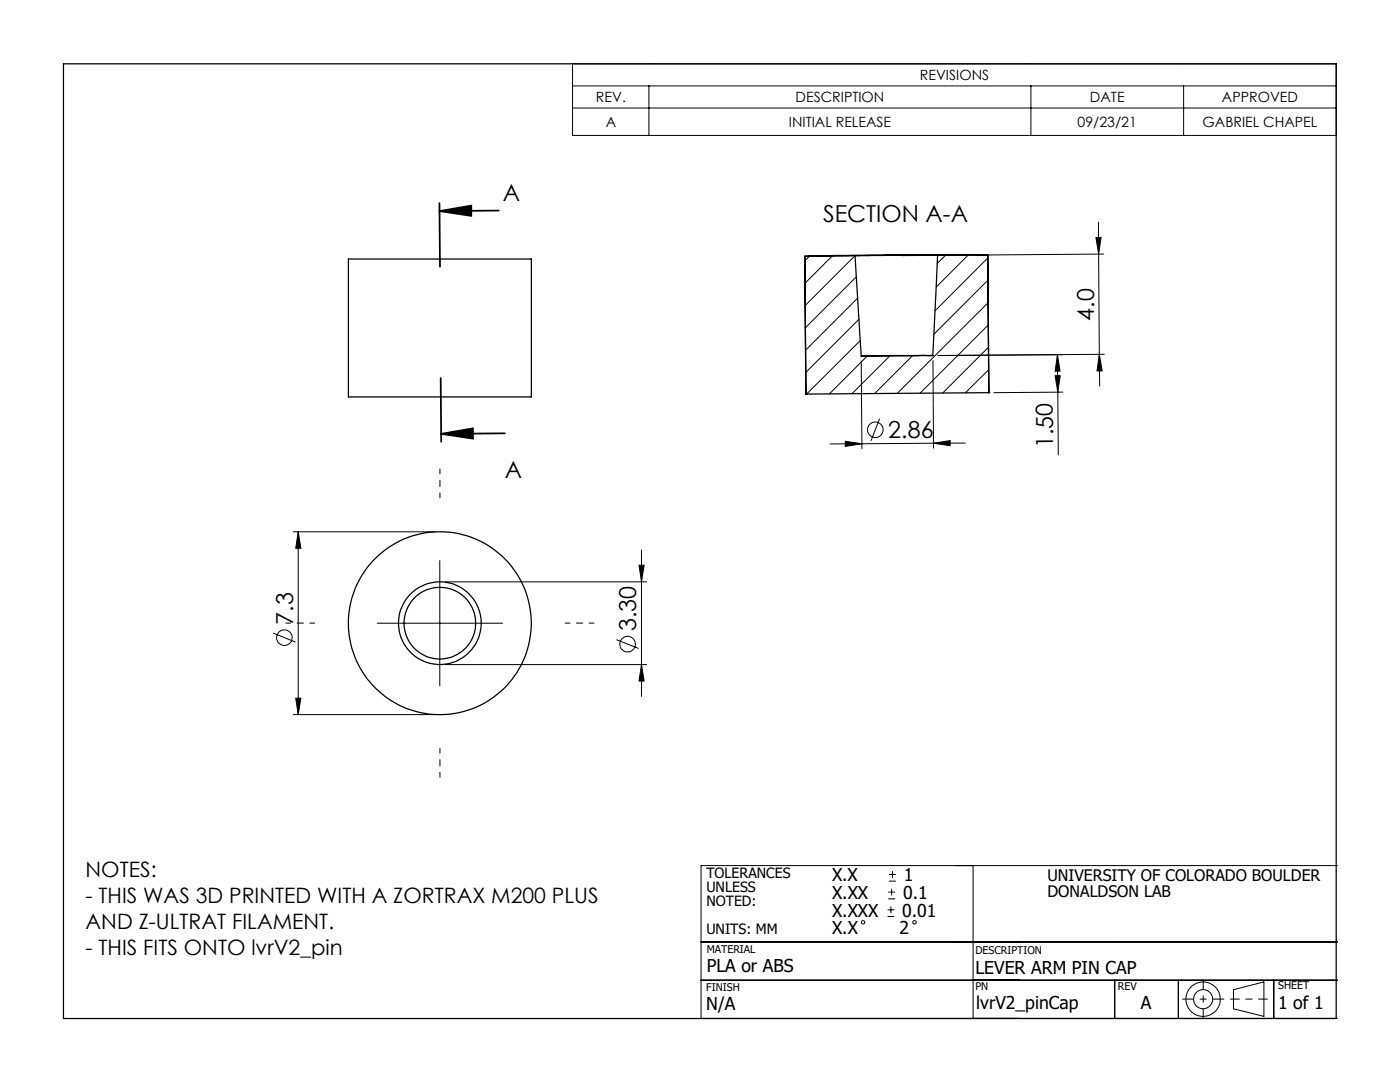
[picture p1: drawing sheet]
<svg xmlns="http://www.w3.org/2000/svg" width="279mm" height="216mm" viewBox="0 0 279 216" stroke-linecap="round" stroke-linejoin="round" font-family="sans-serif">
<g fill="none" stroke="#000" stroke-width=".2">
<path d="M114.3 12.7h152.4v14.3h-152.4zM114.3 17.1h152.4M129.5 17.1v9.9M205.7 17.1v9.9M236.2 17.1v9.9M114.3 21.6h152.4M161.5 51.1l-.9 .9M166.1 51.1l-5.4 5.4M170.6 51l-9.9 10M170.9 55.2l-10.2 10.2M171.2 59.5l-10.4 10.4M188.7 50.9l-1.7 1.7"/>
<path d="M193.2 50.9l-6.4 6.4M197.1 51.5l-10.5 10.5M197.2 55.9l-10.8 10.8M218.7 47.4h1l-.4 3.3zM219.2 44.3l.1 6.4M219.3 50.7l.1 20M220.3 50.7l-40.4 .3M171.4 63.7l-10.6 10.6M171.7 67.9l-10.7 10.7M171.9 72l.1 17.5M173.1 71l-7.6 7.6M177.6 71l-7.6 7.6"/>
<path d="M182.1 71l-7.5 7.5M186.2 71.9l.1 17.5M197.2 60.4l-18.1 18.1M197.2 64.8l-13.6 13.7M197.3 69.3l-9.2 9.1M197.3 73.8l-4.6 4.6M197.3 78.2l-.1 .2M210.6 75h1l-.5 3.2zM211 70.8l.1 7.4M211 70.8l.6 3.2-1 .1zM211.1 78.2l.1 12.6M212.1 78.2l-13.8 .2"/>
<path d="M219.4 70.7l.1 6.3M219.4 70.7l.6 3.3h-1.1zM220.4 70.7l-33.2 .2 24.9-.1M168.7 88.1l3.3 .4-3.3 .6zM175.5 83.5l-1.7 4.5M186.3 88.4l3.3-.5v1zM186.3 88.4l-20.6 .2M192.7 88.4h-6.4M58.5 106.1h28.3M59.5 106.1l.5 3.3h-1zM59.5 106.1v36.5M87.8 111.9v24.9"/>
<path d="M88.8 116.1h40.2M127.5 112.8h1.1l-.6 3.3zM128 109.7v29.3M54.5 126.3l4.5 1.8M59 139.3h1l-.5 3.3zM75.3 124.4h25M88.8 132.6h40.2M123 127.6l4.5 1.8M128 132.6l.6 3.3h-1.1zM58.5 142.6h28.3M177.3 179.4h1.3M177.3 178h1.3"/>
<path d="M177.4 175.8h1.4M177.4 174.5h1.4M177.9 177.3v1.4M178.1 173.8v1.4M194.2 172.7v30.5M266.9 172.7h-127v30.5h127M139.9 195.6h127M139.9 188h127M177.1 182.9h1.4M177.1 181.5h1.4M177.8 180.9v1.3M222.5 195.6v7.6"/>
<path d="M235.2 195.6v7.6M246.2 197.5l6-1.6v6.9l-6-1.5zM254.2 195.6v7.6"/>
<circle cx="174.7" cy="85.8" r="1.55"/>
<circle cx="56.8" cy="127.2" r="1.55"/>
<circle cx="125.2" cy="128.5" r="1.56"/>
<circle cx="172.3" cy="184" r=".34"/>
<circle cx="182.5" cy="184" r=".34"/>
<circle cx="240.1" cy="199.4" r="3.4"/>
<circle cx="240.1" cy="199.4" r="1.91"/>
</g>
<path d="M236 199.4h8.2" fill="none" stroke="#000" stroke-width=".2" stroke-dasharray="15.2 1.3 1.3 1.3" stroke-dashoffset="13"/>
<path d="M240.1 195.5v7.7" fill="none" stroke="#000" stroke-width=".2" stroke-dasharray="15.2 1.3 1.3 1.3" stroke-dashoffset="13.3"/>
<path d="M245.6 199.4h7.4" fill="none" stroke="#000" stroke-width=".2" stroke-dasharray="15.2 1.3 1.3 1.3" stroke-dashoffset="13.4"/>
<g fill="none" stroke="#000" stroke-width=".25">
<path d="M12.7 12.7h254v190.5h-254zM69.5 51.7h36.5v27.5h-36.5zM160.6 51.2l.2 27.4M170.6 51l1.3 20M170.6 51l-10 .2M187.1 50.9l-.9 20M187.1 50.9l-16.5 .1M197.1 50.9h-20.6l-15.9 .3M197.1 50.9l.2 27.5M197.1 50.9h-10M160.8 78.6h.1M186.2 70.9l-14.3 .1"/>
<path d="M197.3 78.4h.1M197.3 78.4l-36.5 .2"/>
<circle cx="87.8" cy="124.3" r="8.3"/>
<circle cx="87.8" cy="124.4" r="18.3"/>
<circle cx="87.8" cy="124.3" r="7.1"/>
</g>
<path d="M87.7 42.1l6.4-1.1v2.1zM87.7 40.5l.1 12.7M99.6 42l-11.9 .1M87.9 75.4l.2 12.8M88.1 86.6l6.3-1.1v2zM100.8 86.5l-12.7 .1" fill="none" stroke="#000" stroke-width=".35"/>
<path d="M87.8 99.3v-5.7M62.8 124.3h-5.8M112.8 124.3h5.7M87.8 149.3v5.8" fill="none" stroke="#000" stroke-width=".2" stroke-dasharray="15.2 1.3 1.3 1.3" stroke-dashoffset="14.3"/>
<g fill="#000">
<path d="M87.7 42.1l6.4-1.1v2.1zM88.1 86.6l6.3-1.1v2z"/>
<path d="M211 70.8l.6 3.2-1 .1zM210.6 75h1l-.5 3.2z"/>
<path d="M219.4 70.7l.6 3.3h-1.1zM218.7 47.4h1l-.4 3.3z"/>
<path d="M168.7 88.1l3.3 .4-3.3 .6zM186.3 88.4l3.3-.5v1z"/>
<path d="M59.5 106.1l.5 3.3h-1zM59 139.3h1l-.5 3.3zM127.5 112.8h1.1l-.6 3.3zM128 132.6l.6 3.3h-1.1z"/>
</g>
<g font-size="4.7">
<text x="100.3" y="40">A</text>
<text x="164.3" y="44.4">SECTION A-A</text>
<text x="218.4" y="64" transform="rotate(-90 218.4 64)">4.0</text>
<text x="177.3" y="87.4">2.86</text>
<text x="210.2" y="89.5" transform="rotate(-90 210.2 89.5)">1.50</text>
<text x="100.8" y="95.4">A</text>
<text x="58.5" y="124.6" transform="rotate(-90 58.5 124.6)">7.3</text>
<text x="127" y="125.9" transform="rotate(-90 127 125.9)">3.30</text>
</g>
<g font-size="4.2">
<text x="17.1" y="174.9">NOTES:</text>
<text x="17.1" y="180.2">- THIS WAS 3D PRINTED WITH A ZORTRAX M200 PLUS</text>
<text x="17.1" y="185.4">AND Z-ULTRAT FILAMENT.</text>
<text x="17.1" y="190.6">- THIS FITS ONTO lvrV2_pin</text>
</g>
<g font-size="3.5">
<text x="166.1" y="175.8">X.X</text>
<text x="166.1" y="179.4">X.XX</text>
<text x="180.2" y="179.4">0.1</text>
<text x="180.4" y="175.8">1</text>
<text x="166.1" y="182.9">X.XXX</text>
<text x="180.1" y="182.9">0.01</text>
<text x="166.1" y="186.4">X.X</text>
<text x="179.5" y="186.4">2</text>
<text x="141" y="193.9">PLA or ABS</text>
<text x="194.7" y="194.3">LEVER ARM PIN CAP</text>
<text x="140.9" y="201.6">N/A</text>
<text x="194.8" y="201.4">lvrV2_pinCap</text>
<text x="227.7" y="201.4">A</text>
<text x="255.1" y="201.3">1 of 1</text>
</g>
<g font-size="3.2">
<text x="209.1" y="175.7">UNIVERSITY OF COLORADO BOULDER</text>
<text x="209.1" y="178.9">DONALDSON LAB</text>
</g>
<g font-size="2.8">
<text x="183.6" y="16">REVISIONS</text>
<text x="118.9" y="20.4">REV.</text>
<text x="158.8" y="20.4">DESCRIPTION</text>
<text x="217.5" y="20.4">DATE</text>
<text x="243.9" y="20.4">APPROVED</text>
<text x="120.9" y="25.3">A</text>
<text x="157.4" y="25.3">INITIAL RELEASE</text>
<text x="215.1" y="25.3">09/23/21</text>
<text x="240" y="25.3">GABRIEL CHAPEL</text>
<text x="141" y="175.1">TOLERANCES</text>
<text x="141" y="178">UNLESS</text>
<text x="141" y="180.8">NOTED:</text>
<text x="141" y="186.4">UNITS: MM</text>
</g>
<g font-size="2.1">
<text x="141" y="190.1">MATERIAL</text>
<text x="194.7" y="190.3">DESCRIPTION</text>
<text x="140.9" y="197.7">FINISH</text>
<text x="194.7" y="197.4">PN</text>
<text x="223.1" y="197.4">REV</text>
<text x="255.1" y="197.4">SHEET</text>
</g>
</svg>
